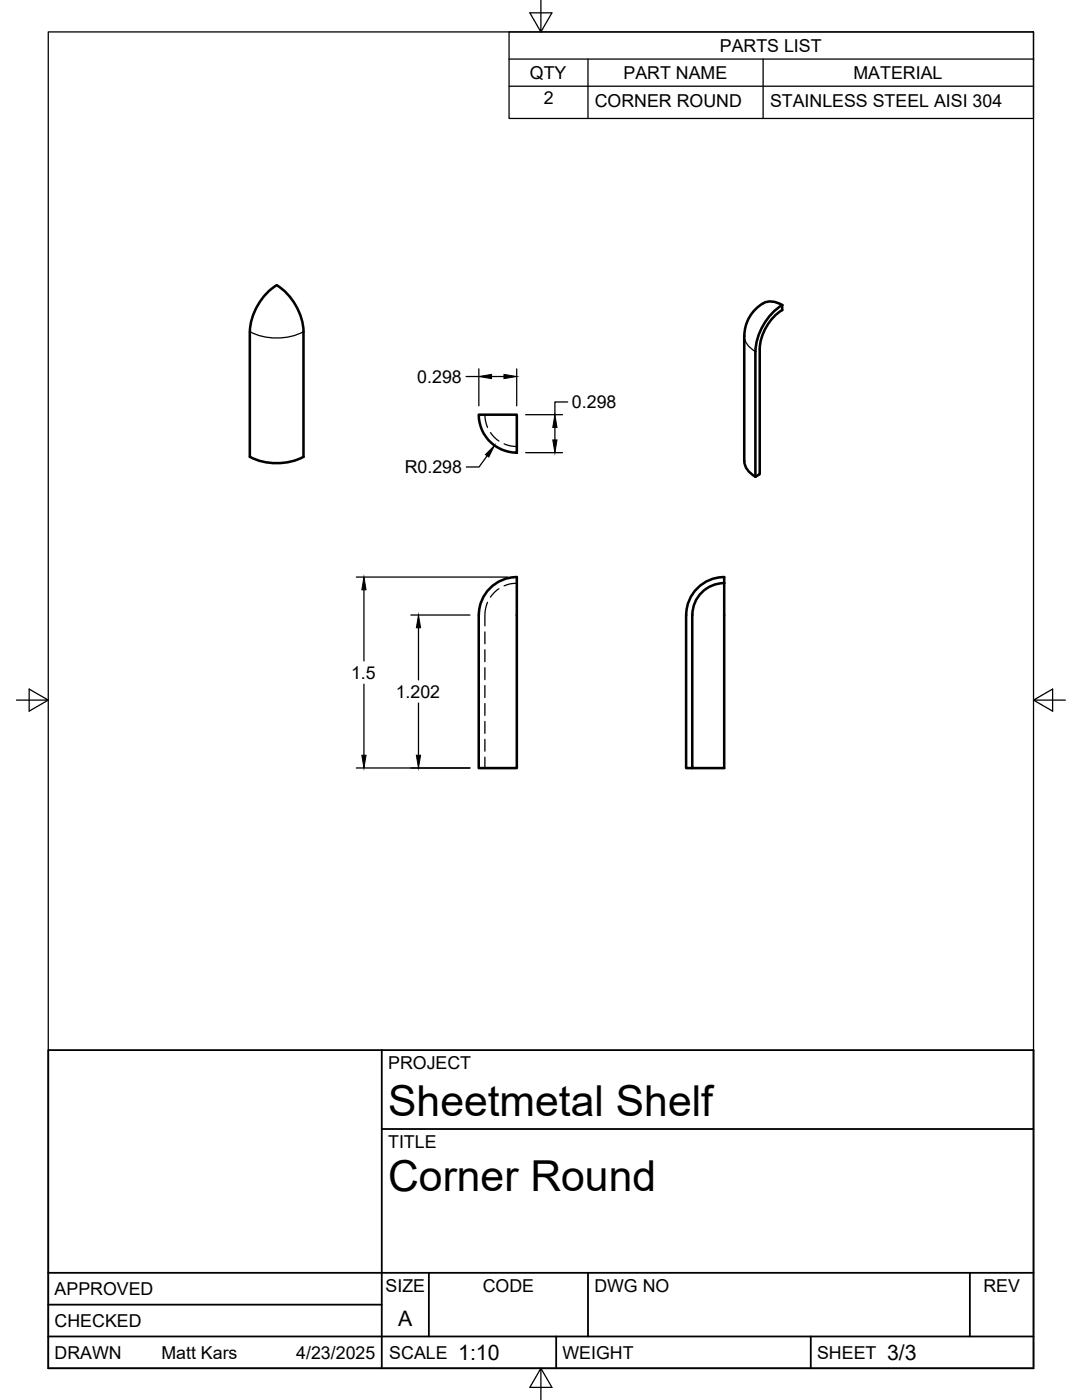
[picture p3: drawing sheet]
<svg xmlns="http://www.w3.org/2000/svg" width="216mm" height="279mm" viewBox="0 0 216 279" stroke-linecap="round" stroke-linejoin="round" font-family="sans-serif">
<!-- layer: Hidden -->
<g fill="none" stroke="#000" stroke-width=".25">
<path d="M96.8 82.8l.1 1.4 .4 1.1M97.9 86.3l.7 .9 .9 .8M100.6 88.6l1.1 .4 1.4 .1M99.5 117.5l-.9 .8-.7 .9M103.1 116.4l-1.4 .1-1.1 .4M96.8 126.1v2.4M96.8 129.7v2.4M96.8 133.2v2.4M96.8 136.8v2.4M97.3 120.2l-.2 .5a10.1 10.1 0 0 0-.3 4.2M96.8 140.4v2.4M96.8 144v2.3"/>
<path d="M96.8 147.6v2.3M96.8 151.1v2.2"/>
</g>
<!-- layer: Visible -->
<g fill="none" stroke="#000" stroke-width=".51">
<path d="M49.8 66.2v25M49.9 66.2a11.8 11.8 0 0 1 5.3-9.3 11.8 11.8 0 0 1 5.4 9.3v25M148.5 67.1v24.9a3.7 3.7 0 0 0 2.2 3.1M150.7 70.2v24.9M156.1 60.9v1M156.1 60.9a3.8 3.8 0 0 0-5.2 .7 7.6 7.6 0 0 0-2.4 5.5M156.1 60.9a11.8 11.8 0 0 0-5.4 9.2M156.1 61.9a9.9 9.9 0 0 0-4.5 7.8v24.9l-.9 .5M49.9 91.2a11.9 11.9 0 0 0 10.7 0M95.5 82.8h7.6v7.5a7.5 7.5 0 0 1-7.6-7.5zM144.5 116.4v36.9h-6.4v-30.6M144.5 116.4v-1.2a7.6 7.6 0 0 0-7.6 7.5"/>
<path d="M144.5 116.4a6.4 6.4 0 0 0-6.3 6.3M95.5 122.7a7.5 7.5 0 0 1 7.6-7.5v38.1h-7.6v-30.6M136.9 122.7v30.6h1.2"/>
</g>
<!-- layer: Visible Narrow -->
<path d="M49.9 66.2a11.9 11.9 0 0 0 10.7 0M148.5 67.1a3.7 3.7 0 0 0 2.2 3.1" fill="none" stroke="#000" stroke-width=".25"/>
<!-- layer: Border -->
<path d="M9.6 6.4h196.6v266.7h-196.6zM107.9 0v6.4l-2.2-3.8h4.4l-2.2 3.8M3.3 139.7h6.3l-3.8-2.2v4.4l3.8-2.2M206.2 139.7l3.8 2.2v-4.4l-3.8 2.2h6.4M107.9 273.1l2.2 3.8h-4.4l2.2-3.8v6.3" fill="none" stroke="#000" stroke-width=".25"/>
<!-- layer: Titleblock -->
<path d="M9.6 209.6h196.6v63.5h-196.6zM76.2 209.6v63.5M76.2 225.3h130M9.6 254h196.6M85.6 254v12.7M117.3 254v12.7M193.5 254v12.7M9.6 266.7h196.6M9.6 260.4h66.6M111 266.7v6.4M161.8 266.7v6.4" fill="none" stroke="#000" stroke-width=".36"/>
<!-- layer: FD_Dimensions -->
<g fill="none" stroke="#000" stroke-width=".25">
<path d="M93 75.1h2.5M95.5 73.6v7.4M98.1 75.1h2.5M103.1 73.6v7.4M97.2 91l-1.6 2.2h-2.6M104.9 90.3h7.3M104.9 82.8h7.3M110.7 85.3v2.5M113.3 80.2h-2.6v2.6M71.1 115.2h30.2M72.6 117.7v14.2M72.6 136.5v14.2"/>
<path d="M82 122.7h11.8M83.5 125.3v10.4M71.1 153.3h22.7M83.5 140.3v10.4"/>
</g>
<path d="M95.5 75.1l2.6-.4v.9zM100.6 74.7l2.5 .4-2.5 .5zM98.7 88.9l-1.2 2.3-.6-.5zM110.3 87.8h.8l-.4 2.5zM110.7 82.8l.4 2.5h-.8zM72.6 115.2l.4 2.5h-.8zM83.5 122.7l.4 2.6h-.8zM72.2 150.7h.8l-.4 2.6zM83.1 150.7h.8l-.4 2.6z" fill="#000" stroke="#000" stroke-width=".2"/>
<!-- layer: Parts Lists -->
<path d="M101.6 6.4h104.6v17.2h-104.6zM101.6 11.8h104.6M101.6 17.2h104.6M117.3 11.8v11.8M152.3 11.8v11.8" fill="none" stroke="#000" stroke-width=".25"/>
<g font-size="8.5">
<text x="77.4" y="222.8">Sheetmetal Shelf</text>
<text x="77.4" y="237.8">Corner Round</text>
</g>
<g font-size="4.3">
<text x="79.5" y="264.5">A</text>
<text x="91.4" y="271.4">1:10</text>
<text x="177" y="271.4">3/3</text>
</g>
<g font-size="3.5">
<text x="143.6" y="10.4">PARTS LIST</text>
<text x="105.7" y="15.7">QTY</text>
<text x="124.4" y="15.8">PART NAME</text>
<text x="170.3" y="15.8">MATERIAL</text>
<text x="108.5" y="20.8">2</text>
<text x="118.7" y="21.3">CORNER ROUND</text>
<text x="153.6" y="21.3">STAINLESS STEEL AISI 304</text>
<text x="83.3" y="76.4">0.298</text>
<text x="114.1" y="81.5">0.298</text>
<text x="80.8" y="94.4">R0.298</text>
<text x="70" y="135.5">1.5</text>
<text x="79" y="139.3">1.202</text>
<text x="77.4" y="213.4">PROJECT</text>
<text x="77.4" y="229.1">TITLE</text>
<text x="76.9" y="257.8">SIZE</text>
<text x="96.3" y="257.8">CODE</text>
<text x="118.6" y="257.8">DWG NO</text>
<text x="196.2" y="257.8">REV</text>
<text x="10.9" y="258.5">APPROVED</text>
<text x="10.9" y="264.8">CHECKED</text>
<text x="10.9" y="271.2">DRAWN</text>
<text x="32.2" y="271.2">Matt Kars</text>
<text x="59.1" y="271.2">4/23/2025</text>
<text x="77.7" y="271.2">SCALE</text>
<text x="112.2" y="271.2">WEIGHT</text>
<text x="163" y="271.2">SHEET</text>
</g>
</svg>
